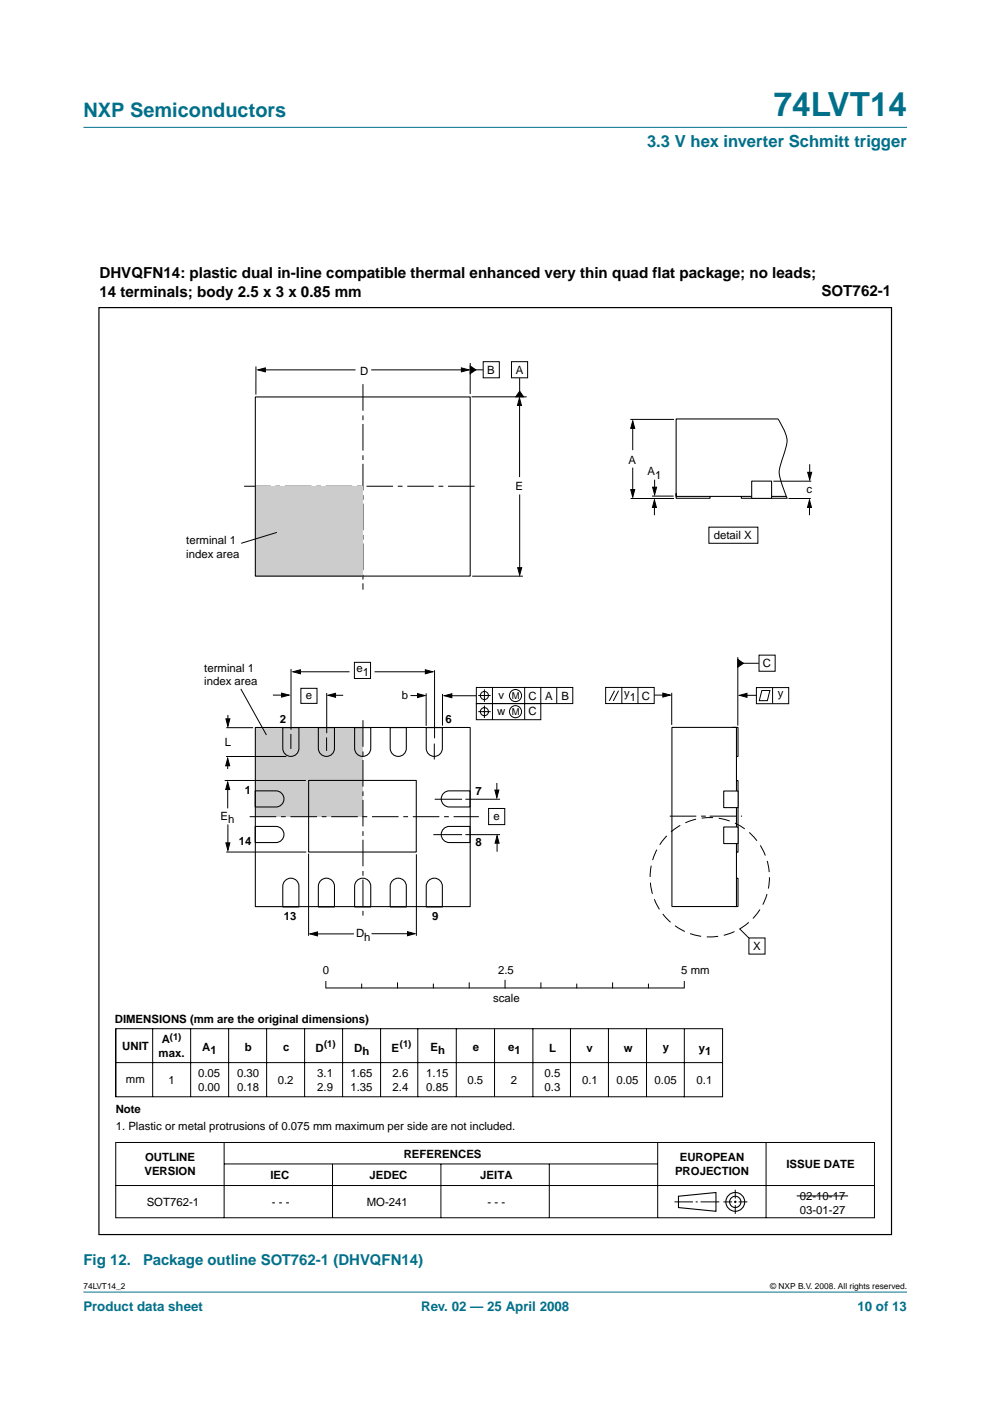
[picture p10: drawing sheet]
<svg xmlns="http://www.w3.org/2000/svg" width="210mm" height="297mm" viewBox="0 0 210 297" stroke-linecap="round" stroke-linejoin="round" font-family="sans-serif">
<g fill="#00708a" stroke="#00708a" stroke-width=".21">
<path d="M17.7 273.9h174.6z"/>
<path d="M17.7 27h174.6z"/>
</g>
<path d="M54.1 154.3h22.8v18.9h-22.8z" fill="#ccc"/>
<g fill="none" stroke="#000" stroke-width=".21">
<path d="M54.3 77.7v6M55.8 78.4h19.6M78.7 78.4h19.6M99.7 77v6.5M100.2 78.4h2.2M102.4 76.7h3.5v3.4h-3.5zM108.4 76.7h3.5v3.4h-3.5zM100 84.1h11.7M110.2 85.4v15.8M110.2 80.2v3.4M133.7 88.9h9.2M134.2 90.2v5.2"/>
<path d="M134.2 99.1v5.2M165 88.9l.7 1.2a5.7 5.7 0 0 1 .6 5.8l-.6 1.9a5.6 5.6 0 0 0 0 4.7l1.2 3.1M171.7 98.4v2.3M110.2 104.8v15.9M133.7 105.7h9.2M138.2 105.2h4.6M138.8 107v2.2M138.8 101.7v2.1M150.3 111.8h10.4v3.4h-10.4zM164 102h8M167.2 105.7h4.7M171.6 107v2.2"/>
<path d="M100.1 122.2h10.8M156.4 139.3v14.5M160.9 138.9h3.4v3.4h-3.4zM48 154.3h5.7M48.3 151.6v1.6M51.1 146.1l5.4 9.7M57.9 147.4h2.6M61.7 155.6v3.2M61.7 141.8v12.9M63.1 142.4h11M63.8 145.9h3.4v3.2h-3.4zM69.3 146.9v8.5"/>
<path d="M70.4 147.4h2.4M75.1 140.4h3.5v3.5h-3.5zM79.4 142.4h11.1M87 147.5h2.1M90.4 147v6.9M92.1 157.7v3.3M92.1 142.1v14.4M93.8 147.1v6.7M94.7 147.5h6.3M101 145.8h20.4v3.4h-20.4zM101 149.2h13.7v3.4h-13.7zM101.4 147.5h2.6"/>
<path d="M101.4 150.9h2.6M102.7 146.2v2.6M102.7 149.6v2.6M104.4 145.8v6.8M111.2 145.8v6.8M114.7 145.8v3.4M118 145.8v3.3M128.4 145.7h10.3v3.5h-10.3zM130.3 146.4l-1.1 2.2M131.1 146.4l-1.1 2.2M131.8 145.7v3.5M135.3 145.8v3.4"/>
<path d="M138.7 147.4h2.5M142.4 146.9v6.8M157 140.6h3.9M157.3 147.4h3M160.4 145.8h6.8v3.4h-6.8zM161.5 146.4h1.7l-.5 2.2h-1.7zM163.8 145.7v3.5M47.6 165.5h17.3M47.9 160.4h12.8M48.3 161.5v1.6M48.3 166.6v4.8M48.3 174.8v4.7"/>
<path d="M91.9 177h6.1M92.2 169.5h5.8M98.7 169.5h7.3M98.7 177h7.3M103.6 171.4h3.4v3.4h-3.4zM105.3 166v2.6M105.4 178.2v2.4M48 180.7h16.9M65.4 181v17.4M66.5 198h8.5M78.8 198h8.4M88.3 181.1v17.3"/>
<path d="M156.8 196.9l1.9 1.9M158.8 198.9h3.4v3.4h-3.4zM24.5 218.1h128.7v14.4h-128.7zM24.5 218.1v14.4M32.4 218.1v14.4M40.4 218.1v14.4M48.5 218.1v14.4M56.5 218.1v14.4M64.6 218.1v14.4M69.1 208.1v1.4M69.1 209.5h75.9M72.6 218.1v14.4"/>
<path d="M76.7 208.7v.8M80.7 218.1v14.4M84.3 208.4v1.1M88.6 218.1v14.4M91.9 208.7v.8M96.7 218.1v14.4M99.5 208.4v1.1M104.9 218.1v14.4M107.1 207.8v1.7M113 218.1v14.4M114.7 208.4v1.1M121 218.1v14.4"/>
<path d="M122.3 208.7v.8M129 218.1v14.4M129.9 208.4v1.1M137.1 218.1v14.4M137.5 208.7v.8M145.1 208.1v1.4M145.1 218.2v14.4M24.6 225.3h128.6M24.5 242.2h160.9v16h-160.9zM24.5 251.4h160.9M47.5 242.3v15.9M47.5 246.8h91.9"/>
<path d="M70.5 246.8v11.4M93.5 246.8v11.4M116.5 246.8v11.4M139.4 242.3v15.9M143 254.8h3.9M147.5 254.8h.4M148.5 254.8h4M153.4 254.8h1.8M155.6 254.8h.6M155.9 252.3v1.8M155.9 254.6v.5M155.9 255.5v1.9"/>
<path d="M156.6 254.8h1.9M162.4 242.3v15.9"/>
<circle cx="102.7" cy="147.5" r=".86"/>
<circle cx="102.7" cy="150.9" r=".86"/>
<circle cx="109.3" cy="150.9" r="1.28"/>
<circle cx="109.3" cy="147.5" r="1.28"/>
<circle cx="76.9" cy="173.2" r="0"/>
</g>
<g fill="none" stroke="#000" stroke-width=".23">
<path d="M143.9 253.6l7.9-.8v4l-7.9-.8z"/>
<circle cx="155.9" cy="254.8" r="1.99"/>
<circle cx="155.9" cy="254.8" r="1.2"/>
</g>
<path d="M21 65.2h168v196.6h-168z" fill="none" stroke="#000" stroke-width=".25"/>
<g fill="#000" stroke="#000" stroke-width=".21">
<path d="M54.7 78.4l1.6-.4v.8zM97.8 78l1.6 .4-1.6 .4zM99.7 77.6l1.2 .8-1.2 .8zM110.2 82.9l.8 1.2h-1.6zM110.1 84.4l.5 1.6h-.9zM134.2 89.2l.4 1.6h-.9zM133.7 103.8h.9l-.4 1.6zM138.8 106l.4 1.6h-.9zM138.4 103.3h.8l-.4 1.6zM171.6 106l.5 1.6h-.9zM171.2 100.1h.9l-.4 1.6zM109.8 120.4h.8l-.4 1.5z"/>
<path d="M156.4 139.8l1.2 .8-1.2 .9zM47.9 152.4h.8l-.4 1.6zM59.7 147l1.6 .4-1.6 .4zM62.1 142.4l1.6-.4v.9zM69.6 147.4l1.5-.4v.8zM88.5 147l1.6 .5-1.6 .4zM90.2 142l1.6 .4-1.6 .5zM94.2 147.5l1.6-.4v.8zM140.5 146.9l1.6 .5-1.6 .4zM156.8 147.4l1.6-.4v.8zM47.9 178.7h.8l-.4 1.6zM48.3 160.8l.4 1.6h-.8z"/>
<path d="M48.3 165.8l.4 1.6h-.8zM104.9 167.5h.9l-.5 1.6zM105.4 177.2l.4 1.6h-.8zM65.7 198l1.6-.4v.8zM86.4 197.5l1.6 .5-1.6 .4z"/>
</g>
<path d="M51.8 103.1h49.3M52.9 173.2h48.6" fill="none" stroke="#000" stroke-width=".21" stroke-dasharray="5.6 1 1 1" stroke-linecap="butt"/>
<path d="M77 81.4v43.6M77 152.7v42M142 173h15.3" fill="none" stroke="#000" stroke-width=".21" stroke-dasharray="5.6 1 1 .8" stroke-linecap="butt"/>
<circle cx="150.5" cy="186" r="12.7" fill="none" stroke="#000" stroke-width=".21" stroke-dasharray="2.4 1.2" stroke-linecap="butt"/>
<path d="M54.1 154.2h45.6v38h-45.6z" fill="none" stroke="#000" stroke-width=".22"/>
<path d="M54.1 103.1h22.8v19.1h-22.8z" fill="#ccc"/>
<g fill="none" stroke="#000" stroke-width=".22">
<path d="M54.1 84.2h45.6v37.9h-45.6zM60 154.3h3.4v4.4a1.71 1.71 0 0 1-1.7 1.7 1.71 1.71 0 0 1-1.7-1.7zM67.5 154.3h3.4v4.4a1.71 1.71 0 0 1-1.7 1.7 1.71 1.71 0 0 1-1.7-1.7zM75.2 154.3h3.4v4.4a1.71 1.71 0 0 1-1.7 1.7 1.71 1.71 0 0 1-1.7-1.7zM82.7 154.3h3.4v4.4a1.71 1.71 0 0 1-1.7 1.7 1.71 1.71 0 0 1-1.7-1.7zM90.4 154.3h3.4v4.4a1.71 1.71 0 0 1-1.7 1.7 1.71 1.71 0 0 1-1.7-1.7zM142.5 154.2h13.6v38h-13.6zM155.3 154.2h1.2v6.2h-.3M54.1 167.7h4.4a1.71 1.71 0 0 1 1.7 1.7 1.71 1.71 0 0 1-1.7 1.7h-4.4zM54.1 175.2h4.4a1.71 1.71 0 0 1 1.7 1.7 1.71 1.71 0 0 1-1.7 1.7h-4.4zM65.4 165.5h22.9v15.1h-22.9zM94.1 168.2l.7-.5h.5h4.4v3.4h-4.4a1.71 1.71 0 0 1-1.6-1.1 1.71 1.71 0 0 1 .4-1.8z"/>
<path d="M94.1 175.7l.7-.4 .5-.1h4.4v3.4h-4.4a1.71 1.71 0 0 1-1.6-1 1.71 1.71 0 0 1 .4-1.9zM156.2 165.5h.3v15.2h-.3M60.5 186.7a1.71 1.71 0 0 1 1.8-.4 1.71 1.71 0 0 1 1.1 1.6v4.4h-3.4v-4.4v-.5zM68 186.7a1.71 1.71 0 0 1 1.9-.4 1.71 1.71 0 0 1 1 1.6v4.4h-3.4v-4.4l.1-.5zM75.7 186.7a1.71 1.71 0 0 1 1.9-.4 1.71 1.71 0 0 1 1 1.6v4.4h-3.4v-4.4v-.5zM83.2 186.7a1.71 1.71 0 0 1 1.9-.4 1.71 1.71 0 0 1 1 1.6v4.4h-3.4v-4.4l.1-.5zM90.9 186.7a1.71 1.71 0 0 1 1.8-.4 1.71 1.71 0 0 1 1.1 1.6v4.4h-3.4v-4.4v-.5zM156.2 186.2h.3v6h-.8"/>
</g>
<g fill="#fff" stroke="#000" stroke-width=".22">
<path d="M153.4 167.7h3.1v3.5h-3.1z"/>
<path d="M153.4 175.3h3.1v3.6h-3.1z"/>
</g>
<path d="M164.9 88.8h-21.5v16.4h23.3M143.4 104.7v.9h7.1v-.3M157.2 105.3v.3h9.7" fill="none" stroke="#000" stroke-width=".22"/>
<path d="M159.4 102h4.2v3.7h-4.2z" fill="#fff" stroke="#000" stroke-width=".22"/>
<path d="M58.7 112.9l-7.6 2.3M69.2 156.4v2.8M168.9 253.6h10.9" fill="none" stroke="#000" stroke-width=".21"/>
<text font-size="7.1" fill="#00708a" x="164.1" y="24.7">74LVT14</text>
<text font-size="4.2" fill="#00708a" x="17.7" y="24.9">NXP Semiconductors</text>
<text font-size="3.5" fill="#00708a" x="137.2" y="31.1">3.3 V hex inverter Schmitt trigger</text>
<g font-size="3.2">
<text x="21.1" y="59">DHVQFN14: plastic dual in-line compatible thermal enhanced very thin quad flat package; no leads;</text>
<text x="21.1" y="63">14 terminals; body 2.5 x 3 x 0.85 mm</text>
<text x="174.2" y="62.8">SOT762-1</text>
</g>
<g font-size="3.2" fill="#00708a">
<text x="17.7" y="268.2">Fig 12.</text>
<text x="30.4" y="268.2">Package outline SOT762-1 (DHVQFN14)</text>
</g>
<g font-size="2.8" fill="#00708a">
<text x="17.7" y="278">Product data sheet</text>
<text x="89.3" y="278">Rev. 02 — 25 April 2008</text>
<text x="181.8" y="278">10 of 13</text>
</g>
<g font-size="2.4">
<text x="76.3" y="79.5">D</text>
<text x="103.3" y="79.2">B</text>
<text x="109.3" y="79.2">A</text>
<text x="133.3" y="98.3">A</text>
<text x="137.3" y="100.7">A</text>
<text x="138.9" y="101.5">1</text>
<text x="109.3" y="103.9">E</text>
<text x="171" y="104.5">c</text>
<text x="39.5" y="115.4">terminal 1</text>
<text x="39.5" y="118.3">index area</text>
<text x="151.3" y="114.3">detail X</text>
<text x="43.3" y="142.4">terminal 1</text>
<text x="75.6" y="142.5">e</text>
<text x="77" y="143.3">1</text>
<text x="161.7" y="141.5">C</text>
<text x="43.3" y="145.3">index area</text>
<text x="64.8" y="148.1">e</text>
<text x="85.2" y="148.2">b</text>
<text x="105.7" y="148.2">v</text>
<text x="112" y="148.3">C</text>
<text x="115.6" y="148.3">A</text>
<text x="119" y="148.3">B</text>
<text x="132.4" y="147.8">y</text>
<text x="133.6" y="148.7">1</text>
<text x="136.1" y="148.4">C</text>
<text x="164.9" y="147.8">y</text>
<text x="59.3" y="153.2">2</text>
<text x="94.5" y="153.2">6</text>
<text x="105.4" y="151.6">w</text>
<text x="112" y="151.7">C</text>
<text x="47.7" y="158.1">L</text>
<text x="46.8" y="173.8">E</text>
<text x="51.9" y="168.4">1</text>
<text x="100.8" y="168.6">7</text>
<text x="104.6" y="173.8">e</text>
<text x="48.4" y="174.6">h</text>
<text x="50.6" y="179.2">14</text>
<text x="100.8" y="179.3">8</text>
<text x="60.2" y="195">13</text>
<text x="91.6" y="195">9</text>
<text x="75.5" y="198.6">D</text>
<text x="77.2" y="199.4">h</text>
<text x="159.7" y="201.4">X</text>
<text x="68.4" y="206.6">0</text>
<text x="105.6" y="206.6">2.5</text>
<text x="144.4" y="206.6">5 mm</text>
<text x="104.6" y="212.4">scale</text>
<text x="24.3" y="216.9">DIMENSIONS (mm are the original dimensions)</text>
<text x="34.3" y="221.2">A</text>
<text x="25.9" y="222.6">UNIT</text>
<text x="33.6" y="224.2">max.</text>
<text x="42.9" y="222.8">A1</text>
<text x="51.9" y="222.9">b</text>
<text x="60.1" y="222.8">c</text>
<text x="66.9" y="223">D</text>
<text x="75.1" y="223">D</text>
<text x="76.9" y="223.8">h</text>
<text x="83" y="223">E</text>
<text x="91.3" y="222.9">Eh</text>
<text x="100.3" y="222.8">e</text>
<text x="107.8" y="222.9">e</text>
<text x="109.1" y="223.5">1</text>
<text x="116.4" y="223">L</text>
<text x="124.3" y="223">v</text>
<text x="132.2" y="223">w</text>
<text x="140.5" y="222.8">y</text>
<text x="148.1" y="223">y</text>
<text x="149.5" y="223.8">1</text>
<text x="26.7" y="229.6">mm</text>
<text x="35.7" y="229.9">1</text>
<text x="42" y="228.4">0.05</text>
<text x="42" y="231.3">0.00</text>
<text x="50.3" y="228.4">0.30</text>
<text x="50.3" y="231.3">0.18</text>
<text x="58.9" y="229.9">0.2</text>
<text x="67.3" y="228.4">3.1</text>
<text x="67.3" y="231.3">2.9</text>
<text x="74.3" y="228.4">1.65</text>
<text x="74.3" y="231.3">1.35</text>
<text x="83.2" y="228.4">2.6</text>
<text x="83.2" y="231.3">2.4</text>
<text x="90.4" y="228.4">1.15</text>
<text x="90.4" y="231.3">0.85</text>
<text x="99.1" y="229.9">0.5</text>
<text x="108.3" y="229.9">2</text>
<text x="115.5" y="228.4">0.5</text>
<text x="115.5" y="231.3">0.3</text>
<text x="123.4" y="229.9">0.1</text>
<text x="130.7" y="229.9">0.05</text>
<text x="138.8" y="229.8">0.05</text>
<text x="147.7" y="229.8">0.1</text>
<text x="24.5" y="236.1">Note</text>
<text x="24.5" y="239.7">1. Plastic or metal protrusions of 0.075 mm maximum per side are not included.</text>
<text x="85.6" y="245.5">REFERENCES</text>
<text x="30.6" y="249.1">VERSION</text>
<text x="30.8" y="246.2">OUTLINE</text>
<text x="57.4" y="250">IEC</text>
<text x="78.4" y="250">JEDEC</text>
<text x="101.8" y="250">JEITA</text>
<text x="143.1" y="249.1">PROJECTION</text>
<text x="144.1" y="246.2">EUROPEAN</text>
<text x="166.8" y="247.7">ISSUE DATE</text>
<text x="31.1" y="255.7">SOT762-1</text>
<text x="57.6" y="255.7">- - -</text>
<text x="77.8" y="255.7">MO-241</text>
<text x="103.4" y="255.7">- - -</text>
<text x="169.6" y="254.5">02-10-17</text>
<text x="169.6" y="257.4">03-01-27</text>
</g>
<g font-size="2">
<text x="108.5" y="148.2">M</text>
<text x="108.5" y="151.6">M</text>
<text x="36" y="220.4">(1)</text>
<text x="68.7" y="222">(1)</text>
<text x="84.8" y="222">(1)</text>
</g>
<g font-size="1.8">
<text x="17.7" y="273.4">74LVT14_2</text>
<text x="163.3" y="273.4">© NXP B.V. 2008. All rights reserved.</text>
</g>
</svg>
